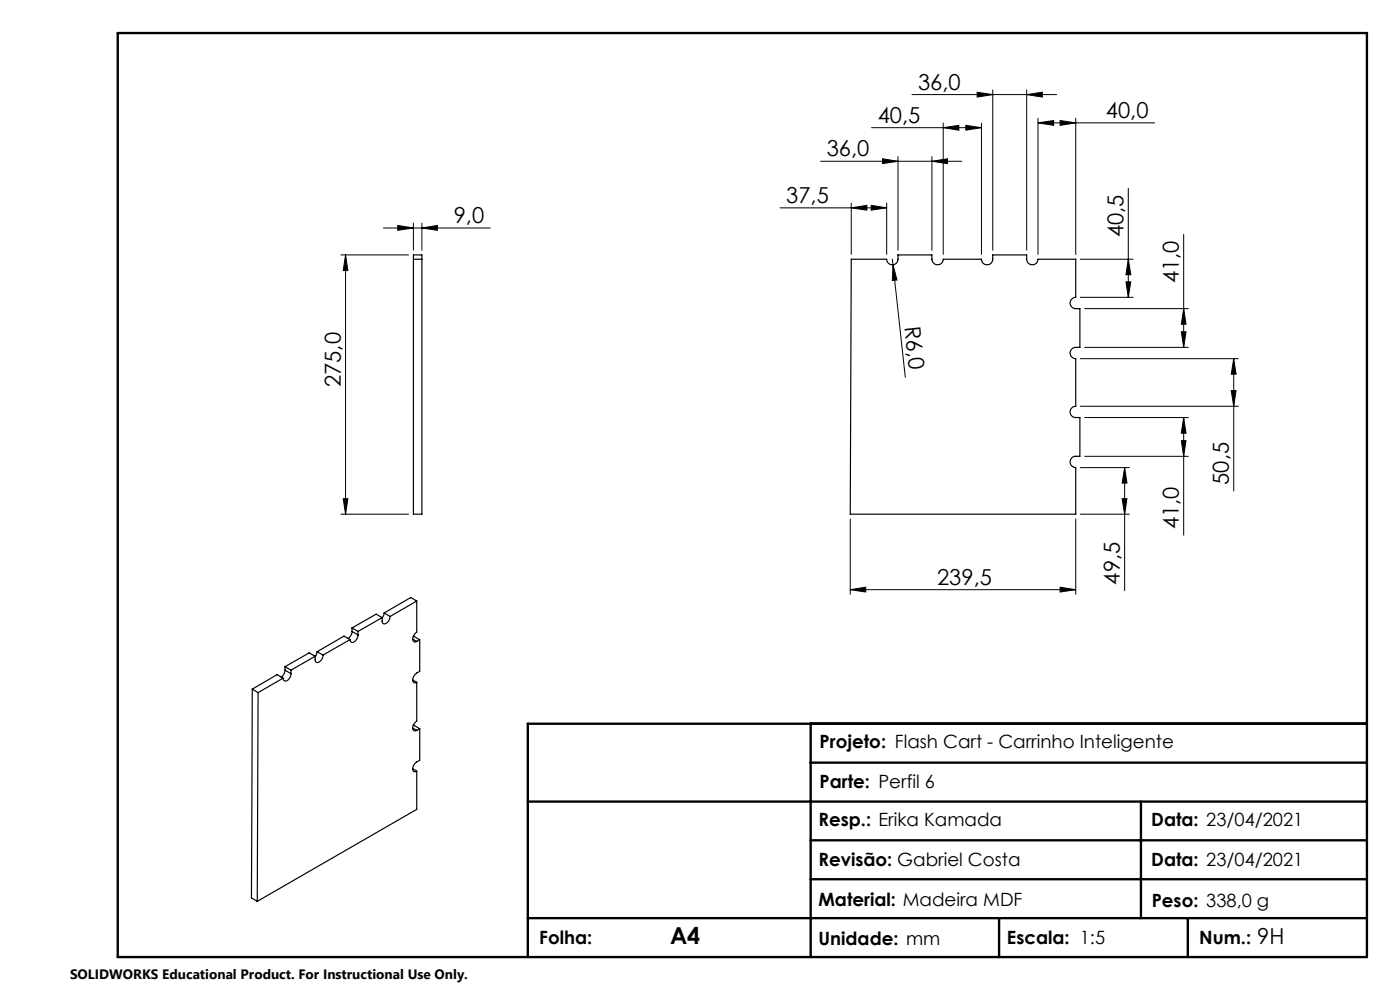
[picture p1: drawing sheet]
<svg xmlns="http://www.w3.org/2000/svg" width="297mm" height="210mm" viewBox="0 0 297 210" stroke-linecap="round" stroke-linejoin="round" font-family="sans-serif">
<g fill="none" stroke="#000" stroke-width=".21">
<path d="M207.3 19.6l3.3 .5-3.3 .5zM210.6 19.1v34M217.8 19.1v34M174.1 34.2h29.9M184.9 27.1h23.3M187.2 33.7l3.3 .5-3.3 .5zM190.5 33.2v19.9M193.5 20.1h30.7M197.7 34.2l3.3-.5v1zM197.7 33.2v19.9M200.1 27.1l3.3-.5v1zM200.1 26.1v27.9"/>
<path d="M204.9 26.6l3.3 .5-3.3 .5zM208.2 26.1v27.9M217.8 20.1l3.3-.5v1zM220.2 26.1l3.3-.5v1zM220.2 25.1v28.9M220.2 26.1h24.7M224.9 25.6l3.3 .5-3.3 .5zM228.2 25.1v28.9M239.4 39.9v23.2M72.3 54.1h14.4M73.3 54.1v55M73.3 54.1l.5 3.3h-1z"/>
<path d="M81.4 48.4h22.6M84.4 47.8l3.3 .6-3.3 .5zM87.7 47.3v5.8M89.5 48.4l3.3-.6v1.1zM89.5 47.3v5.8M165.5 44.1h22.6M180.6 44.1l3.3-.5v1zM180.6 43.1v10.9M184.8 43.6l3.3 .5-3.3 .5zM188.1 43.1v10.9M189.3 55l.1 1.2M189.4 56.2l.9 3.2-1 .1z"/>
<path d="M189.4 56.2l2.7 23.8M229.2 55h11.2M238.9 59.8h1l-.5 3.3zM239.4 55l.5 3.3h-1zM251.1 49.7v24M229.2 76.1h33.5M229.2 63.1h11.2M230.1 73.7h22M230.1 65.5h22M250.6 70.4h1l-.5 3.3zM251.1 65.5l.5 3.3h-1zM261.7 76.1v28.1"/>
<path d="M261.7 76.1l.5 3.3h-1zM229.2 86.2h33.5M229.2 99.2h10.4M230.1 96.8h22M230.1 88.6h22M238.6 99.2l.5 3.3h-1zM238.6 99.2v26.1M250.6 93.5h1l-.5 3.3zM251.1 88.6l.5 3.3h-1zM251.1 88.6v24.9M261.2 82.9h1l-.5 3.3zM72.3 109.1h14.4"/>
<path d="M72.8 105.8h1l-.5 3.3zM180.4 110.1v16M228.2 110.1v16M229.2 109.1h10.4M238.1 105.8h1l-.5 3.3zM180.4 125.1l3.3-.5v1zM180.4 125.1h47.8M224.9 124.6l3.3 .5-3.3 .5z"/>
</g>
<path d="M25 7h265v196h-265zM172 153.5v49.5M290 153.5h-178v49.5M112 170h178M172 178.3h118M172 161.8h118M242 170v24.8M112 194.8h178M172 186.5h118M211.9 194.8v8.2M252 194.8v8.2" fill="none" stroke="#000" stroke-width=".5"/>
<g fill="#000">
<path d="M189.4 56.2l.9 3.2-1 .1z"/>
<path d="M197.7 34.2l3.3-.5v1zM187.2 33.7l3.3 .5-3.3 .5z"/>
<path d="M217.8 20.1l3.3-.5v1zM207.3 19.6l3.3 .5-3.3 .5z"/>
<path d="M224.9 25.6l3.3 .5-3.3 .5zM220.2 26.1l3.3-.5v1zM204.9 26.6l3.3 .5-3.3 .5zM200.1 27.1l3.3-.5v1zM184.8 43.6l3.3 .5-3.3 .5zM180.6 44.1l3.3-.5v1z"/>
<path d="M238.6 99.2l.5 3.3h-1zM238.1 105.8h1l-.5 3.3z"/>
<path d="M250.6 93.5h1l-.5 3.3zM251.1 88.6l.5 3.3h-1zM261.2 82.9h1l-.5 3.3zM261.7 76.1l.5 3.3h-1zM250.6 70.4h1l-.5 3.3zM251.1 65.5l.5 3.3h-1zM238.9 59.8h1l-.5 3.3zM239.4 55l.5 3.3h-1z"/>
<path d="M72.8 105.8h1l-.5 3.3zM73.3 54.1l.5 3.3h-1z"/>
<path d="M180.4 125.1l3.3-.5v1zM224.9 124.6l3.3 .5-3.3 .5zM84.4 47.8l3.3 .6-3.3 .5zM89.5 48.4l3.3-.6v1.1z"/>
</g>
<g fill="none" stroke="#000" stroke-width=".25">
<path d="M87.7 55v54.1h1.8v-54.1M87.7 55v-.9h1.8v.9M87.7 55h1.8M180.6 55h7.5a1.2 1.2 0 0 0 1.2 1.2 1.2 1.2 0 0 0 1.2-1.2v-.9h7.2a1.87 1.87 0 0 0 .4 1.8 1.18 1.18 0 0 0 1.3 .2 1.18 1.18 0 0 0 .7-1.1h8.1a1.2 1.2 0 0 0 1.2 1.2 1.2 1.2 0 0 0 1.2-1.2v-.9h7.2a2.01 2.01 0 0 0 .4 1.8 1.2 1.2 0 0 0 1.3 .2 1.2 1.2 0 0 0 .7-1.1h8v8.1a1.2 1.2 0 0 0-1.2 1.2 1.2 1.2 0 0 0 1.2 1.2h.9v8.2a1.73 1.73 0 0 0-1.8 .4 1.21 1.21 0 0 0-.2 1.3 1.21 1.21 0 0 0 1.1 .7v10.1a1.2 1.2 0 0 0-1.2 1.2 1.2 1.2 0 0 0 1.2 1.2h.9v8.2a1.57 1.57 0 0 0-1.9 .6 1.2 1.2 0 0 0 1 1.8v9.9h-47.8zM66.9 139.2l-5.2 3M66.9 139.2l-1.3-.7-5.1 2.9M67.3 138.2l-.4 1.1M67.3 138.2l1.2 .8M68.5 139a1.51 1.51 0 0 1-1.4 1.5l-.2-.3v-1M74.3 135.7l-5.8 3.3M74.3 135.7l-1.3-.8-5.7 3.3M74.7 133.9a1.98 1.98 0 0 1-.9 1.5"/>
<path d="M74.7 133.9l1.3 .8M74.7 133.2l1.3 .7M74.7 133.2v.7M76 134.7a1.51 1.51 0 0 1-1.5 1.5l-.2-.5M76 133.9v.8M81.1 131l-5.1 2.9M81.1 131l-1.3-.7-5.1 2.9M81.5 130l-.4 1.1M81.5 130l1.3 .8M82.8 130.8a1.51 1.51 0 0 1-1.4 1.5l-.3-.4v-.9M87.6 135.6l.8 .5M87.7 135h.1l1.2 .7"/>
<path d="M88.4 127.5v6.6a1.29 1.29 0 0 0-.5 2.1l.5-.1M88.4 127.5l-5.6 3.3M88.4 127.5l-1.3-.8-5.6 3.3M89 135.7v6.7a2.19 2.19 0 0 0-1.4 1.7 .54 .54 0 0 0 .2 .7 .54 .54 0 0 0 .6-.1M89 135.7l-.6 .4M53.5 146.2l-.2 44.3 1.3 .7M53.5 146.2l1.3 .7M54.8 146.9l-.2 44.3M60 143.9l-5.2 3M60 143.9l-1.2-.8-5.3 3.1M60.5 142.2a1.83 1.83 0 0 1-.9 1.4M60.5 142.2l1.2 .7"/>
<path d="M60.5 141.4l1.2 .8M60.5 141.4v.8M61.7 142.9a1.27 1.27 0 0 1-1.5 1.4l-.2-.4M61.7 142.2v.7M87.6 144.2l.8 .5M87.6 154.4l.8 .5M87.7 153.9l1.3 .7M88.4 144.7v8.3a1.51 1.51 0 0 0-.6 2l.6-.1M89 154.6v6.6a2.17 2.17 0 0 0-1.4 1.8 .52 .52 0 0 0 .2 .6 .52 .52 0 0 0 .6 0M89 154.6l-.6 .3M87.6 163.1l.8 .5M88.4 163.6v8.1l-33.8 19.5"/>
</g>
<text font-size="4.9" x="142.1" y="200.2">A4</text>
<g font-size="4.7">
<text x="194.8" y="19">36,0</text>
<text x="186.2" y="26.1">40,5</text>
<text x="234.6" y="25">40,0</text>
<text x="175.4" y="33.2">36,0</text>
<text x="96.3" y="47.3">9,0</text>
<text x="166.8" y="43">37,5</text>
<text x="238.4" y="50.3" transform="rotate(-90 238.4 50.3)">40,5</text>
<text x="250.1" y="60" transform="rotate(-90 250.1 60)">41,0</text>
<text x="191.9" y="69.4" transform="rotate(84 191.9 69.4)">R6,0</text>
<text x="72.3" y="82.1" transform="rotate(-90 72.3 82.1)">275,0</text>
<text x="260.7" y="102.9" transform="rotate(-90 260.7 102.9)">50,5</text>
<text x="250.1" y="112.2" transform="rotate(-90 250.1 112.2)">41,0</text>
<text x="198.8" y="124">239,5</text>
<text x="237.6" y="124" transform="rotate(-90 237.6 124)">49,5</text>
<text x="266.7" y="200.2">9H</text>
</g>
<g font-size="3.9">
<text x="173.9" y="158.6">Projeto: Flash Cart - Carrinho Inteligente</text>
<text x="173.9" y="167.2">Parte: Perfil 6</text>
<text x="173.6" y="175.1">Resp.: Erika Kamada</text>
<text x="244.2" y="175.3">Data: 23/04/2021</text>
<text x="173.6" y="183.7">Revisão: Gabriel Costa</text>
<text x="244.2" y="183.7">Data: 23/04/2021</text>
<text x="173.6" y="192.2">Material: Madeira MDF</text>
<text x="244.3" y="192.3">Peso: 338,0 g</text>
<text x="114.4" y="200.2">Folha:</text>
<text x="173.6" y="200.4">Unidade: mm</text>
<text x="213.6" y="200.2">Escala: 1:5</text>
<text x="254.4" y="200.2">Num.:</text>
</g>
<text font-size="2.9" x="14.9" y="207.6">SOLIDWORKS Educational Product. For Instructional Use Only.</text>
</svg>
